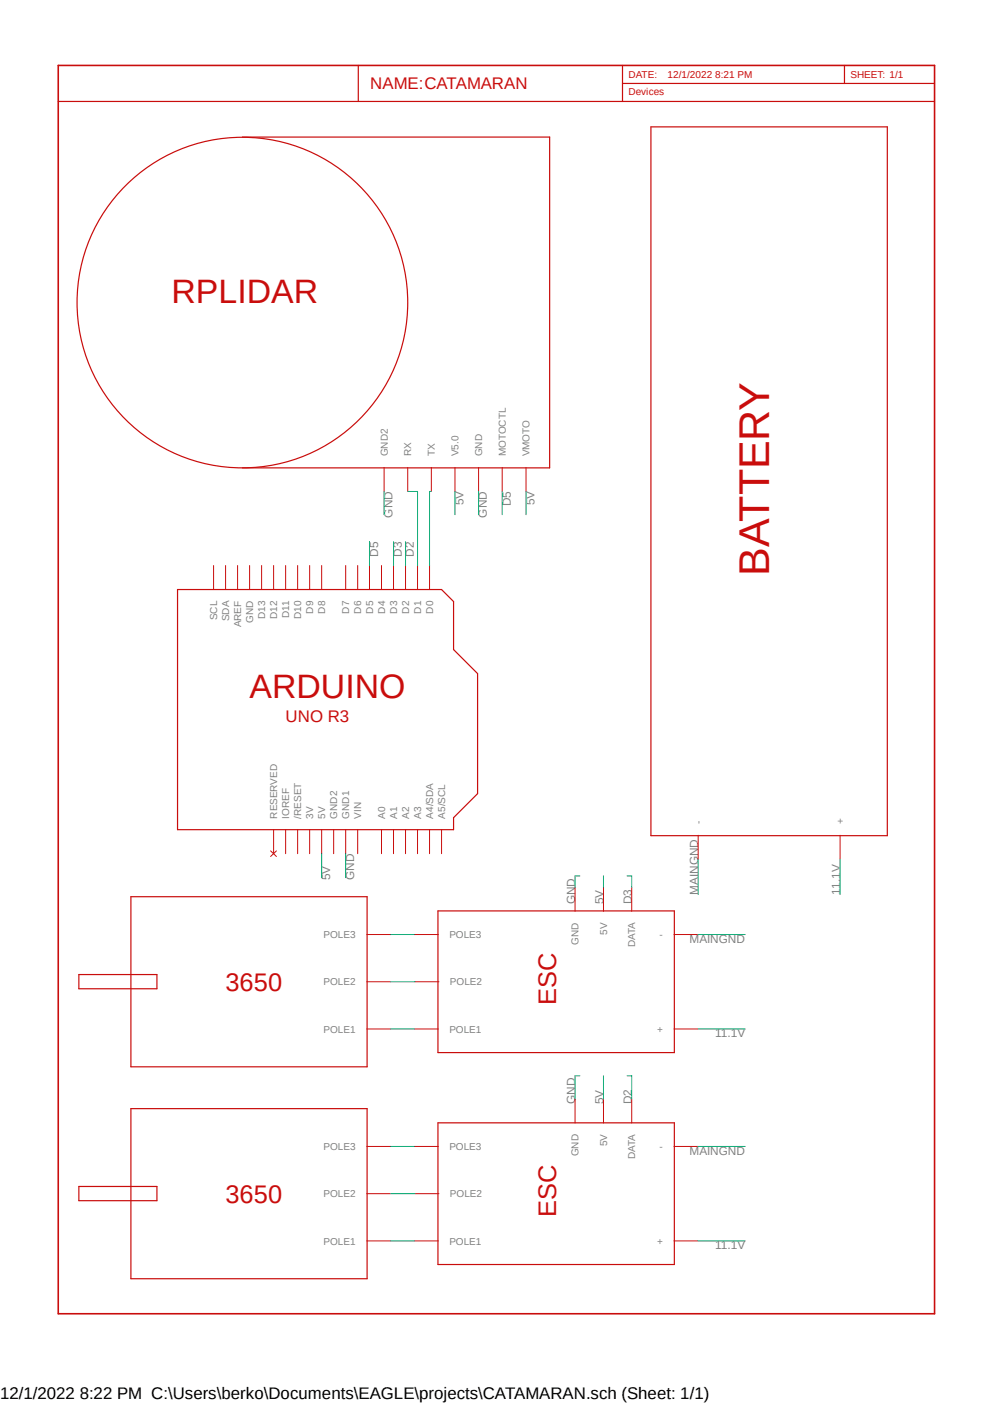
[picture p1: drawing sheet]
<svg xmlns="http://www.w3.org/2000/svg" width="210mm" height="297mm" viewBox="0 0 210 297" stroke-linecap="round" stroke-linejoin="round" font-family="sans-serif">
<path d="M11.8 13.5l186.2 265M198 13.5l-186.2 265" fill="none" stroke="#fff" stroke-width=".21"/>
<g fill="none" stroke="#c90d0c" stroke-width=".25">
<path d="M75.8 13.8v7.7M131.7 17.7h66M131.7 13.8v7.7M178.6 13.8v3.9M12.3 21.5h185.4M51.3 29h64.9v70h-64.9M137.7 26.8h50v150h-50zM37.5 124.7h55.9l2.5 2.6v10.1l5.1 5.1v25.4l-5.1 5.1v2.5h-58.4zM27.7 189.7h49.9v36h-49.9zM92.6 192.7h50v30h-50zM16.7 206.2h16.5v3h-16.5zM27.7 234.5h49.9v36h-49.9z"/>
<path d="M92.6 237.5h50v30h-50zM16.7 251h16.5v3h-16.5z"/>
<circle cx="51.3" cy="64" r="35"/>
</g>
<g fill="none" stroke="#c90d0c" stroke-width=".21">
<path d="M81.2 98.9v5.1M86.2 98.9v5.1M91.2 98.9v5.1M96.2 98.9v5.1M101.2 98.9v5.1M106.2 98.9v5.1M111.3 98.9v5.1M45.2 119.6v5.1M47.7 119.6v5.1M50.2 119.6v5.1M52.8 119.6v5.1M55.3 119.6v5.1"/>
<path d="M57.9 119.6v5.1M60.4 119.6v5.1M62.9 119.6v5.1M65.5 119.6v5.1M68 119.6v5.1M73.1 119.6v5.1M75.6 119.6v5.1M78.1 119.6v5.1M80.7 119.6v5.1M83.2 119.6v5.1M85.8 119.6v5.1M88.3 119.6v5.1"/>
<path d="M90.8 119.6v5.1M57.9 175.5v5.1M60.4 175.5v5.1M62.9 175.5v5.1M65.5 175.5v5.1M68 175.5v5.1M70.6 175.5v5.1M73.1 175.5v5.1M75.6 175.5v5.1M80.7 175.5v5.1M83.2 175.5v5.1M85.8 175.5v5.1"/>
<path d="M88.3 175.5v5.1M90.8 175.5v5.1M93.4 175.5v5.1M147.7 176.7v5.1M177.7 176.7v5.1M57.2 180l1.3 1.2M58.5 180l-1.3 1.2M77.6 197.7h5M87.6 197.7h5.1M121.6 187.7v5.1M127.6 187.7v5.1M133.6 187.7v5.1"/>
<path d="M142.5 197.7h5.1M77.6 217.7h5M77.6 207.7h5M87.6 217.7h5.1M87.8 207.7h5M142.5 217.7h5.1M121.6 232.5v5.1M127.6 232.5v5.1M133.6 232.5v5.1M77.6 242.5h5M77.6 252.5h5M87.6 242.5h5.1"/>
<path d="M87.8 252.5h5M142.5 242.5h5.1M77.6 262.5h5M87.6 262.5h5.1M142.5 262.5h5.1"/>
</g>
<path d="M12.3 13.8h185.4v264.1h-185.4z" fill="none" stroke="#c90d0c" stroke-width=".34"/>
<g fill="none" stroke="#0dab76" stroke-width=".21">
<path d="M78.1 114.6v5M81.2 104v4.9M83.2 114.6v5M85.8 114.6v5M86.2 104h2.1v15.6M91.2 104h-.4v15.6M96.2 104v4.9M101.2 104v4.9M106.2 104v4.9M111.3 104v4.9M68 180.6v5.1M73.1 180.6v5.1"/>
<path d="M82.6 197.7h5M122.6 185.3h-1v2.4M127.6 185.3v2.4M132.6 185.3h1v2.4M147.6 197.7h10M147.7 181.8v7.4M177.7 181.8v7.4M82.6 217.7h5M82.6 207.7h5.2M147.6 217.7h10M122.6 227.6h-1v4.9M127.6 227.6v4.9"/>
<path d="M132.6 227.6h1v4.9M82.6 252.5h5.2M82.6 242.5h5M147.6 242.5h10M82.6 262.5h5M147.6 262.5h10"/>
</g>
<text font-size="9.1" fill="#c90d0c" x="162.7" y="121.8" transform="rotate(-90 162.7 121.8)">BATTERY</text>
<g font-size="7.2" fill="#c90d0c">
<text x="36.3" y="64">RPLIDAR</text>
<text x="52.8" y="147.6">ARDUINO</text>
</g>
<g font-size="5.4" fill="#c90d0c">
<text x="47.7" y="209.7">3650</text>
<text x="117.6" y="212.7" transform="rotate(-90 117.6 212.7)">ESC</text>
<text x="47.7" y="254.5">3650</text>
<text x="117.6" y="257.5" transform="rotate(-90 117.6 257.5)">ESC</text>
</g>
<g font-size="3.6" fill="#c90d0c">
<text x="78.3" y="18.9">NAME:CATAMARAN</text>
<text x="60.4" y="152.7">UNO R3</text>
</g>
<text font-size="3.6" x="0" y="296">12/1/2022 8:22 PM C:\Users\berko\Documents\EAGLE\projects\CATAMARAN.sch (Sheet: 1/1)</text>
<g font-size="2.5" fill="#808080">
<text x="98" y="106.9" transform="rotate(-90 98 106.9)">5V</text>
<text x="108" y="107.1" transform="rotate(-90 108 107.1)">D5</text>
<text x="113" y="106.9" transform="rotate(-90 113 106.9)">5V</text>
<text x="83" y="109.5" transform="rotate(-90 83 109.5)">GND</text>
<text x="103" y="109.5" transform="rotate(-90 103 109.5)">GND</text>
<text x="80" y="117.8" transform="rotate(-90 80 117.8)">D5</text>
<text x="85" y="117.8" transform="rotate(-90 85 117.8)">D3</text>
<text x="87.5" y="117.8" transform="rotate(-90 87.5 117.8)">D2</text>
<text x="69.8" y="186.2" transform="rotate(-90 69.8 186.2)">5V</text>
<text x="74.9" y="186.2" transform="rotate(-90 74.9 186.2)">GND</text>
<text x="121.6" y="191.3" transform="rotate(-90 121.6 191.3)">GND</text>
<text x="127.6" y="191.3" transform="rotate(-90 127.6 191.3)">5V</text>
<text x="133.6" y="191.3" transform="rotate(-90 133.6 191.3)">D3</text>
<text x="147.7" y="189.2" transform="rotate(-90 147.7 189.2)">MAINGND</text>
<text x="177.7" y="189.2" transform="rotate(-90 177.7 189.2)">11.1V</text>
<text x="145.8" y="199.5">MAINGND</text>
<text x="151.3" y="219.5">11.1V</text>
<text x="121.6" y="233.6" transform="rotate(-90 121.6 233.6)">GND</text>
<text x="127.6" y="233.6" transform="rotate(-90 127.6 233.6)">5V</text>
<text x="133.6" y="233.6" transform="rotate(-90 133.6 233.6)">D2</text>
<text x="145.8" y="244.3">MAINGND</text>
<text x="151.3" y="264.3">11.1V</text>
</g>
<g font-size="2.1" fill="#c90d0c">
<text x="132.9" y="16.5">DATE:</text>
<text x="141.2" y="16.5">12/1/2022 8:21 PM</text>
<text x="179.9" y="16.5">SHEET: 1/1</text>
<text x="132.9" y="20.2">Devices</text>
</g>
<g font-size="2.1" fill="#808080">
<text x="82" y="96.6" transform="rotate(-90 82 96.6)">GND2</text>
<text x="87" y="96.6" transform="rotate(-90 87 96.6)">RX</text>
<text x="92" y="96.6" transform="rotate(-90 92 96.6)">TX</text>
<text x="97" y="96.6" transform="rotate(-90 97 96.6)">V5.0</text>
<text x="102" y="96.6" transform="rotate(-90 102 96.6)">GND</text>
<text x="107" y="96.6" transform="rotate(-90 107 96.6)">MOTOCTL</text>
<text x="112" y="96.6" transform="rotate(-90 112 96.6)">VMOTO</text>
<text x="45.9" y="131.2" transform="rotate(-90 45.9 131.2)">SCL</text>
<text x="48.5" y="131.4" transform="rotate(-90 48.5 131.4)">SDA</text>
<text x="53.6" y="131.8" transform="rotate(-90 53.6 131.8)">GND</text>
<text x="56.1" y="131" transform="rotate(-90 56.1 131)">D13</text>
<text x="58.6" y="131" transform="rotate(-90 58.6 131)">D12</text>
<text x="61.2" y="130.8" transform="rotate(-90 61.2 130.8)">D11</text>
<text x="63.7" y="131" transform="rotate(-90 63.7 131)">D10</text>
<text x="66.3" y="129.8" transform="rotate(-90 66.3 129.8)">D9</text>
<text x="68.8" y="129.8" transform="rotate(-90 68.8 129.8)">D8</text>
<text x="73.9" y="129.8" transform="rotate(-90 73.9 129.8)">D7</text>
<text x="76.4" y="129.8" transform="rotate(-90 76.4 129.8)">D6</text>
<text x="79" y="129.8" transform="rotate(-90 79 129.8)">D5</text>
<text x="81.4" y="129.8" transform="rotate(-90 81.4 129.8)">D4</text>
<text x="84" y="129.8" transform="rotate(-90 84 129.8)">D3</text>
<text x="86.5" y="129.8" transform="rotate(-90 86.5 129.8)">D2</text>
<text x="89.1" y="129.8" transform="rotate(-90 89.1 129.8)">D1</text>
<text x="91.6" y="129.8" transform="rotate(-90 91.6 129.8)">D0</text>
<text x="51" y="132.7" transform="rotate(-90 51 132.7)">AREF</text>
<text x="58.6" y="173.2" transform="rotate(-90 58.6 173.2)">RESERVED</text>
<text x="61.2" y="173.2" transform="rotate(-90 61.2 173.2)">IOREF</text>
<text x="63.7" y="173.2" transform="rotate(-90 63.7 173.2)">/RESET</text>
<text x="66.3" y="173.2" transform="rotate(-90 66.3 173.2)">3V</text>
<text x="68.8" y="173.2" transform="rotate(-90 68.8 173.2)">5V</text>
<text x="71.3" y="173.2" transform="rotate(-90 71.3 173.2)">GND2</text>
<text x="73.9" y="173.2" transform="rotate(-90 73.9 173.2)">GND1</text>
<text x="76.4" y="173.2" transform="rotate(-90 76.4 173.2)">VIN</text>
<text x="81.4" y="173.2" transform="rotate(-90 81.4 173.2)">A0</text>
<text x="84" y="173.2" transform="rotate(-90 84 173.2)">A1</text>
<text x="86.5" y="173.2" transform="rotate(-90 86.5 173.2)">A2</text>
<text x="89.1" y="173.2" transform="rotate(-90 89.1 173.2)">A3</text>
<text x="91.6" y="173.2" transform="rotate(-90 91.6 173.2)">A4/SDA</text>
<text x="94.1" y="173.2" transform="rotate(-90 94.1 173.2)">A5/SCL</text>
<text x="148.4" y="174.4" transform="rotate(-90 148.4 174.4)">-</text>
<text x="178.4" y="174.4" transform="rotate(-90 178.4 174.4)">+</text>
<text x="128.4" y="197.7" transform="rotate(-90 128.4 197.7)">5V</text>
<text x="68.4" y="198.5">POLE3</text>
<text x="95" y="198.5">POLE3</text>
<text x="122.4" y="199.8" transform="rotate(-90 122.4 199.8)">GND</text>
<text x="134.4" y="200.4" transform="rotate(-90 134.4 200.4)">DATA</text>
<text x="139.5" y="198.5">-</text>
<text x="68.4" y="208.4">POLE2</text>
<text x="95.2" y="208.4">POLE2</text>
<text x="68.4" y="218.4">POLE1</text>
<text x="95" y="218.4">POLE1</text>
<text x="139" y="218.4">+</text>
<text x="68.4" y="243.3">POLE3</text>
<text x="95" y="243.3">POLE3</text>
<text x="122.4" y="244.6" transform="rotate(-90 122.4 244.6)">GND</text>
<text x="128.4" y="242.5" transform="rotate(-90 128.4 242.5)">5V</text>
<text x="134.4" y="245.2" transform="rotate(-90 134.4 245.2)">DATA</text>
<text x="139.5" y="243.3">-</text>
<text x="68.4" y="253.3">POLE2</text>
<text x="95.2" y="253.3">POLE2</text>
<text x="68.4" y="263.3">POLE1</text>
<text x="95" y="263.3">POLE1</text>
<text x="139" y="263.3">+</text>
</g>
</svg>
